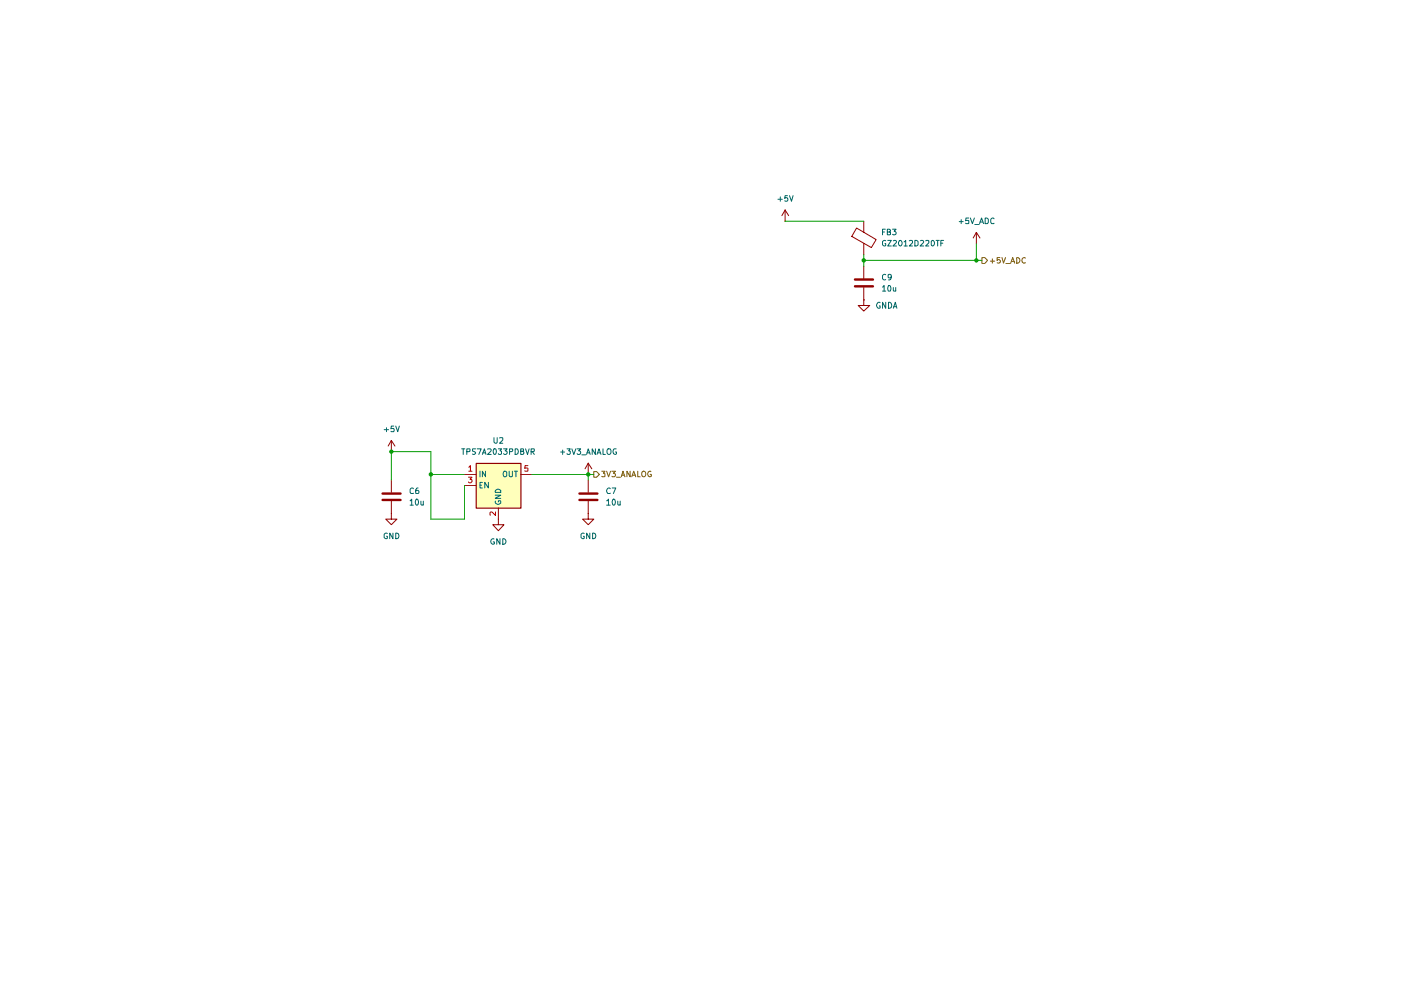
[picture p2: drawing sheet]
(kicad_sch
 (version 20260306)
 (generator "eeschema")
 (generator_version "10.0")
 (paper "A4")
 (lib_symbols
  (symbol "Device:C"
   (pin_numbers (hide yes))
   (pin_names
    (offset 0.254)) (exclude_from_sim no) (in_bom yes) (on_board yes)
   (in_pos_files yes)
   (duplicate_pin_numbers_are_jumpers no)
   (property "Reference" "C" (at 0.635 2.54 0) (show_name no) (do_not_autoplace no) (effects (font (size 1.27 1.27)) (justify left)))
   (property "Value" "C" (at 0.635 -2.54 0) (show_name no) (do_not_autoplace no) (effects (font (size 1.27 1.27)) (justify left)))
   (property "Footprint" "" (at 0.9652 -3.81 0) (show_name no) (do_not_autoplace no) (hide yes) (effects (font (size 1.27 1.27))))
   (property "Datasheet" "" (at 0 0 0) (show_name no) (do_not_autoplace no) (hide yes) (effects (font (size 1.27 1.27))))
   (property "Description" "Unpolarized capacitor" (at 0 0 0) (show_name no) (do_not_autoplace no) (hide yes) (effects (font (size 1.27 1.27))))
   (symbol "C_0_1"
    (polyline (pts (xy -2.032 0.762) (xy 2.032 0.762)) (stroke (width 0.508) (type default)) (fill (type none)))
    (polyline (pts (xy -2.032 -0.762) (xy 2.032 -0.762)) (stroke (width 0.508) (type default)) (fill (type none))))
   (symbol "C_1_1"
    (pin passive line (at 0 3.81 270) (length 2.794) (name "" (effects (font (size 1.27 1.27)))) (number "1" (effects (font (size 1.27 1.27)))))
    (pin passive line (at 0 -3.81 90) (length 2.794) (name "" (effects (font (size 1.27 1.27)))) (number "2" (effects (font (size 1.27 1.27))))))
   (embedded_fonts no))
  (symbol "Device:FerriteBead"
   (pin_numbers (hide yes))
   (pin_names
    (offset 0)) (exclude_from_sim no) (in_bom yes) (on_board yes)
   (in_pos_files yes)
   (duplicate_pin_numbers_are_jumpers no)
   (property "Reference" "FB" (at -3.81 0.635 90) (show_name no) (do_not_autoplace no) (effects (font (size 1.27 1.27))))
   (property "Value" "FerriteBead" (at 3.81 0 90) (show_name no) (do_not_autoplace no) (effects (font (size 1.27 1.27))))
   (property "Footprint" "" (at -1.778 0 90) (show_name no) (do_not_autoplace no) (hide yes) (effects (font (size 1.27 1.27))))
   (property "Datasheet" "" (at 0 0 0) (show_name no) (do_not_autoplace no) (hide yes) (effects (font (size 1.27 1.27))))
   (property "Description" "Ferrite bead" (at 0 0 0) (show_name no) (do_not_autoplace no) (hide yes) (effects (font (size 1.27 1.27))))
   (symbol "FerriteBead_0_1"
    (polyline (pts (xy -2.7686 0.4064) (xy -1.7018 2.2606) (xy 2.7686 -0.3048) (xy 1.6764 -2.159) (xy -2.7686 0.4064)) (stroke (width 0) (type default)) (fill (type none)))
    (polyline (pts (xy 0 1.27) (xy 0 1.2954)) (stroke (width 0) (type default)) (fill (type none)))
    (polyline (pts (xy 0 -1.27) (xy 0 -1.2192)) (stroke (width 0) (type default)) (fill (type none))))
   (symbol "FerriteBead_1_1"
    (pin passive line (at 0 3.81 270) (length 2.54) (name "" (effects (font (size 1.27 1.27)))) (number "1" (effects (font (size 1.27 1.27)))))
    (pin passive line (at 0 -3.81 90) (length 2.54) (name "" (effects (font (size 1.27 1.27)))) (number "2" (effects (font (size 1.27 1.27))))))
   (embedded_fonts no))
  (symbol "Regulator_Linear:TPS7A20xxxDBV" (exclude_from_sim no) (in_bom yes) (on_board yes)
   (in_pos_files yes)
   (duplicate_pin_numbers_are_jumpers no)
   (property "Reference" "U" (at -3.81 6.35 0) (show_name no) (do_not_autoplace no) (effects (font (size 1.27 1.27))))
   (property "Value" "TPS7A20xxxDBV" (at 6.35 6.35 0) (show_name no) (do_not_autoplace no) (effects (font (size 1.27 1.27))))
   (property "Footprint" "Package_TO_SOT_SMD:SOT-23-5" (at 0 8.89 0) (show_name no) (do_not_autoplace no) (hide yes) (effects (font (size 1.27 1.27))))
   (property "Datasheet" "https://www.ti.com/lit/ds/symlink/tps7a20.pdf" (at 0 12.7 0) (show_name no) (do_not_autoplace no) (hide yes) (effects (font (size 1.27 1.27))))
   (property "Description" "300 mA Low Dropout Voltage Regulator, Fixed Output, 1.6..6.0Vin, Low-Noise (7μV RMS), 6.5μA IQ LDO, SOT-23" (at 0 0 0) (show_name no) (do_not_autoplace no) (hide yes) (effects (font (size 1.27 1.27))))
   (symbol "TPS7A20xxxDBV_0_1"
    (rectangle (start -5.08 -5.08) (end 5.08 5.08) (stroke (width 0.254) (type default)) (fill (type background)))
    (pin power_in line (at -7.62 2.54 0) (length 2.54) (name "IN" (effects (font (size 1.27 1.27)))) (number "1" (effects (font (size 1.27 1.27)))))
    (pin power_in line (at 0 -7.62 90) (length 2.54) (name "GND" (effects (font (size 1.27 1.27)))) (number "2" (effects (font (size 1.27 1.27)))))
    (pin input line (at -7.62 0 0) (length 2.54) (name "EN" (effects (font (size 1.27 1.27)))) (number "3" (effects (font (size 1.27 1.27)))))
    (pin no_connect line (at 5.08 0 180) (length 2.54) (hide yes) (name "NC" (effects (font (size 1.27 1.27)))) (number "4" (effects (font (size 1.27 1.27)))))
    (pin power_out line (at 7.62 2.54 180) (length 2.54) (name "OUT" (effects (font (size 1.27 1.27)))) (number "5" (effects (font (size 1.27 1.27))))))
   (embedded_fonts no))
  (symbol "power:+5V"
   (power global)
   (pin_numbers (hide yes))
   (pin_names
    (offset 0) (hide yes)) (exclude_from_sim no) (in_bom yes) (on_board yes)
   (in_pos_files yes)
   (duplicate_pin_numbers_are_jumpers no)
   (property "Reference" "#PWR" (at 0 -3.81 0) (show_name no) (do_not_autoplace no) (hide yes) (effects (font (size 1.27 1.27))))
   (property "Value" "+5V" (at 0 3.556 0) (show_name no) (do_not_autoplace no) (effects (font (size 1.27 1.27))))
   (property "Footprint" "" (at 0 0 0) (show_name no) (do_not_autoplace no) (hide yes) (effects (font (size 1.27 1.27))))
   (property "Datasheet" "" (at 0 0 0) (show_name no) (do_not_autoplace no) (hide yes) (effects (font (size 1.27 1.27))))
   (property "Description" "Power symbol creates a global label with name \"+5V\"" (at 0 0 0) (show_name no) (do_not_autoplace no) (hide yes) (effects (font (size 1.27 1.27))))
   (symbol "+5V_0_1"
    (polyline (pts (xy -0.762 1.27) (xy 0 2.54)) (stroke (width 0) (type default)) (fill (type none)))
    (polyline (pts (xy 0 2.54) (xy 0.762 1.27)) (stroke (width 0) (type default)) (fill (type none)))
    (polyline (pts (xy 0 0) (xy 0 2.54)) (stroke (width 0) (type default)) (fill (type none))))
   (symbol "+5V_1_1"
    (pin power_in line (at 0 0 90) (length 0) (name "" (effects (font (size 1.27 1.27)))) (number "1" (effects (font (size 1.27 1.27))))))
   (embedded_fonts no))
  (symbol "power:GND"
   (power global)
   (pin_numbers (hide yes))
   (pin_names
    (offset 0) (hide yes)) (exclude_from_sim no) (in_bom yes) (on_board yes)
   (in_pos_files yes)
   (duplicate_pin_numbers_are_jumpers no)
   (property "Reference" "#PWR" (at 0 -6.35 0) (show_name no) (do_not_autoplace no) (hide yes) (effects (font (size 1.27 1.27))))
   (property "Value" "GND" (at 0 -3.81 0) (show_name no) (do_not_autoplace no) (effects (font (size 1.27 1.27))))
   (property "Footprint" "" (at 0 0 0) (show_name no) (do_not_autoplace no) (hide yes) (effects (font (size 1.27 1.27))))
   (property "Datasheet" "" (at 0 0 0) (show_name no) (do_not_autoplace no) (hide yes) (effects (font (size 1.27 1.27))))
   (property "Description" "Power symbol creates a global label with name \"GND\" , ground" (at 0 0 0) (show_name no) (do_not_autoplace no) (hide yes) (effects (font (size 1.27 1.27))))
   (symbol "GND_0_1"
    (polyline (pts (xy 0 0) (xy 0 -1.27) (xy 1.27 -1.27) (xy 0 -2.54) (xy -1.27 -1.27) (xy 0 -1.27)) (stroke (width 0) (type default)) (fill (type none))))
   (symbol "GND_1_1"
    (pin power_in line (at 0 0 270) (length 0) (name "" (effects (font (size 1.27 1.27)))) (number "1" (effects (font (size 1.27 1.27))))))
   (embedded_fonts no)))
 (junction
  (at 78.74 95.25)
  (diameter 0)
  (color 0 0 0 0))
 (junction
  (at 123.19 100.33)
  (diameter 0)
  (color 0 0 0 0))
 (junction
  (at 210.82 52.07)
  (diameter 0)
  (color 0 0 0 0))
 (junction
  (at 87.63 100.33)
  (diameter 0)
  (color 0 0 0 0))
 (junction
  (at 185.42 52.07)
  (diameter 0)
  (color 0 0 0 0))
 (wire
  (pts (xy 123.19 101.6) (xy 123.19 100.33))
  (stroke (width 0) (type default)))
 (wire
  (pts (xy 124.46 100.33) (xy 123.19 100.33))
  (stroke (width 0) (type default)))
 (wire
  (pts (xy 210.82 48.26) (xy 210.82 52.07))
  (stroke (width 0) (type default)))
 (wire
  (pts (xy 87.63 95.25) (xy 87.63 100.33))
  (stroke (width 0) (type default)))
 (wire
  (pts (xy 95.25 102.87) (xy 95.25 110.49))
  (stroke (width 0) (type default)))
 (wire
  (pts (xy 167.64 43.18) (xy 185.42 43.18))
  (stroke (width 0) (type default)))
 (wire
  (pts (xy 110.49 100.33) (xy 123.19 100.33))
  (stroke (width 0) (type default)))
 (wire
  (pts (xy 185.42 52.07) (xy 210.82 52.07))
  (stroke (width 0) (type default)))
 (wire
  (pts (xy 95.25 100.33) (xy 87.63 100.33))
  (stroke (width 0) (type default)))
 (wire
  (pts (xy 210.82 52.07) (xy 212.09 52.07))
  (stroke (width 0) (type default)))
 (wire
  (pts (xy 78.74 95.25) (xy 78.74 101.6))
  (stroke (width 0) (type default)))
 (wire
  (pts (xy 87.63 100.33) (xy 87.63 110.49))
  (stroke (width 0) (type default)))
 (wire
  (pts (xy 78.74 95.25) (xy 87.63 95.25))
  (stroke (width 0) (type default)))
 (wire
  (pts (xy 185.42 50.8) (xy 185.42 52.07))
  (stroke (width 0) (type default)))
 (wire
  (pts (xy 185.42 52.07) (xy 185.42 53.34))
  (stroke (width 0) (type default)))
 (wire
  (pts (xy 87.63 110.49) (xy 95.25 110.49))
  (stroke (width 0) (type default)))
 (hierarchical_label "+5V_ADC"
  (shape output)
  (at 212.09 52.07 0)
  (effects (font (size 1.27 1.27)) (justify left)))
 (hierarchical_label "3V3_ANALOG"
  (shape output)
  (at 124.46 100.33 0)
  (effects (font (size 1.27 1.27)) (justify left)))
 (symbol
  (lib_id "power:GND")
  (at 102.87 110.49 0)
  (unit 1)
  (body_style 1)
  (exclude_from_sim no)
  (in_bom yes)
  (on_board yes)
  (in_pos_files yes)
  (dnp no)
  (fields_autoplaced yes)
  (property "Reference" "#PWR010" (at 102.87 116.84 0) (hide yes) (show_name no) (do_not_autoplace no) (effects (font (size 1.27 1.27))))
  (property "Value" "GND" (at 102.87 115.57 0) (show_name no) (do_not_autoplace no) (effects (font (size 1.27 1.27))))
  (property "Footprint" "" (at 102.87 110.49 0) (hide yes) (show_name no) (do_not_autoplace no) (effects (font (size 1.27 1.27))))
  (property "Datasheet" "" (at 102.87 110.49 0) (hide yes) (show_name no) (do_not_autoplace no) (effects (font (size 1.27 1.27))))
  (property "Description" "Power symbol creates a global label with name \"GND\" , ground" (at 102.87 110.49 0) (hide yes) (show_name no) (do_not_autoplace no) (effects (font (size 1.27 1.27))))
  (pin "1"))
 (symbol
  (lib_id "power:+5V")
  (at 210.82 48.26 0)
  (unit 1)
  (body_style 1)
  (exclude_from_sim no)
  (in_bom yes)
  (on_board yes)
  (in_pos_files yes)
  (dnp no)
  (fields_autoplaced yes)
  (property "Reference" "#PWR096" (at 210.82 52.07 0) (hide yes) (show_name no) (do_not_autoplace no) (effects (font (size 1.27 1.27))))
  (property "Value" "+5V_ADC" (at 210.82 43.18 0) (show_name no) (do_not_autoplace no) (effects (font (size 1.27 1.27))))
  (property "Footprint" "" (at 210.82 48.26 0) (hide yes) (show_name no) (do_not_autoplace no) (effects (font (size 1.27 1.27))))
  (property "Datasheet" "" (at 210.82 48.26 0) (hide yes) (show_name no) (do_not_autoplace no) (effects (font (size 1.27 1.27))))
  (property "Description" "Power symbol creates a global label with name \"+5V\"" (at 210.82 48.26 0) (hide yes) (show_name no) (do_not_autoplace no) (effects (font (size 1.27 1.27))))
  (pin "1"))
 (symbol
  (lib_id "Regulator_Linear:TPS7A20xxxDBV")
  (at 102.87 102.87 0)
  (unit 1)
  (body_style 1)
  (exclude_from_sim no)
  (in_bom yes)
  (on_board yes)
  (in_pos_files yes)
  (dnp no)
  (fields_autoplaced yes)
  (property "Reference" "U2" (at 102.87 92.71 0) (show_name no) (do_not_autoplace no) (effects (font (size 1.27 1.27))))
  (property "Value" "TPS7A2033PDBVR" (at 102.87 95.25 0) (show_name no) (do_not_autoplace no) (effects (font (size 1.27 1.27))))
  (property "Footprint" "Package_TO_SOT_SMD:SOT-23-5" (at 102.87 93.98 0) (hide yes) (show_name no) (do_not_autoplace no) (effects (font (size 1.27 1.27))))
  (property "Datasheet" "https://www.ti.com/lit/ds/symlink/tps7a20.pdf" (at 102.87 90.17 0) (hide yes) (show_name no) (do_not_autoplace no) (effects (font (size 1.27 1.27))))
  (property "Description" "300 mA Low Dropout Voltage Regulator, Fixed Output, 1.6..6.0Vin, Low-Noise (7μV RMS), 6.5μA IQ LDO, SOT-23" (at 102.87 102.87 0) (hide yes) (show_name no) (do_not_autoplace no) (effects (font (size 1.27 1.27))))
  (pin "2")
  (pin "3")
  (pin "4")
  (pin "5")
  (pin "1"))
 (symbol
  (lib_id "Device:FerriteBead")
  (at 185.42 46.99 0)
  (unit 1)
  (body_style 1)
  (exclude_from_sim no)
  (in_bom yes)
  (on_board yes)
  (in_pos_files yes)
  (dnp no)
  (fields_autoplaced yes)
  (property "Reference" "FB3" (at 189.23 45.6691 0) (show_name no) (do_not_autoplace no) (effects (font (size 1.27 1.27)) (justify left)))
  (property "Value" "GZ2012D220TF" (at 189.23 48.2091 0) (show_name no) (do_not_autoplace no) (effects (font (size 1.27 1.27)) (justify left)))
  (property "Footprint" "Inductor_SMD:L_0805_2012Metric" (at 183.642 46.99 90) (hide yes) (show_name no) (do_not_autoplace no) (effects (font (size 1.27 1.27))))
  (property "Datasheet" "" (at 185.42 46.99 0) (hide yes) (show_name no) (do_not_autoplace no) (effects (font (size 1.27 1.27))))
  (property "Description" "BLM21AG601SN1" (at 185.42 46.99 0) (hide yes) (show_name no) (do_not_autoplace no) (effects (font (size 1.27 1.27))))
  (pin "2")
  (pin "1"))
 (symbol
  (lib_id "power:+5V")
  (at 78.74 95.25 0)
  (unit 1)
  (body_style 1)
  (exclude_from_sim no)
  (in_bom yes)
  (on_board yes)
  (in_pos_files yes)
  (dnp no)
  (fields_autoplaced yes)
  (property "Reference" "#PWR05" (at 78.74 99.06 0) (hide yes) (show_name no) (do_not_autoplace no) (effects (font (size 1.27 1.27))))
  (property "Value" "+5V" (at 78.74 90.17 0) (show_name no) (do_not_autoplace no) (effects (font (size 1.27 1.27))))
  (property "Footprint" "" (at 78.74 95.25 0) (hide yes) (show_name no) (do_not_autoplace no) (effects (font (size 1.27 1.27))))
  (property "Datasheet" "" (at 78.74 95.25 0) (hide yes) (show_name no) (do_not_autoplace no) (effects (font (size 1.27 1.27))))
  (property "Description" "Power symbol creates a global label with name \"+5V\"" (at 78.74 95.25 0) (hide yes) (show_name no) (do_not_autoplace no) (effects (font (size 1.27 1.27))))
  (pin "1"))
 (symbol
  (lib_id "power:GND")
  (at 123.19 109.22 0)
  (unit 1)
  (body_style 1)
  (exclude_from_sim no)
  (in_bom yes)
  (on_board yes)
  (in_pos_files yes)
  (dnp no)
  (fields_autoplaced yes)
  (property "Reference" "#PWR013" (at 123.19 115.57 0) (hide yes) (show_name no) (do_not_autoplace no) (effects (font (size 1.27 1.27))))
  (property "Value" "GND" (at 123.19 114.3 0) (show_name no) (do_not_autoplace no) (effects (font (size 1.27 1.27))))
  (property "Footprint" "" (at 123.19 109.22 0) (hide yes) (show_name no) (do_not_autoplace no) (effects (font (size 1.27 1.27))))
  (property "Datasheet" "" (at 123.19 109.22 0) (hide yes) (show_name no) (do_not_autoplace no) (effects (font (size 1.27 1.27))))
  (property "Description" "Power symbol creates a global label with name \"GND\" , ground" (at 123.19 109.22 0) (hide yes) (show_name no) (do_not_autoplace no) (effects (font (size 1.27 1.27))))
  (pin "1"))
 (symbol
  (lib_id "Device:C")
  (at 78.74 105.41 0)
  (unit 1)
  (body_style 1)
  (exclude_from_sim no)
  (in_bom yes)
  (on_board yes)
  (in_pos_files yes)
  (dnp no)
  (fields_autoplaced yes)
  (property "Reference" "C6" (at 82.55 104.1399 0) (show_name no) (do_not_autoplace no) (effects (font (size 1.27 1.27)) (justify left)))
  (property "Value" "10u" (at 82.55 106.6799 0) (show_name no) (do_not_autoplace no) (effects (font (size 1.27 1.27)) (justify left)))
  (property "Footprint" "Capacitor_SMD:C_0603_1608Metric_Pad1.08x0.95mm_HandSolder" (at 79.7052 109.22 0) (hide yes) (show_name no) (do_not_autoplace no) (effects (font (size 1.27 1.27))))
  (property "Datasheet" "" (at 78.74 105.41 0) (hide yes) (show_name no) (do_not_autoplace no) (effects (font (size 1.27 1.27))))
  (property "Description" "Unpolarized capacitor" (at 78.74 105.41 0) (hide yes) (show_name no) (do_not_autoplace no) (effects (font (size 1.27 1.27))))
  (pin "1")
  (pin "2"))
 (symbol
  (lib_id "Device:C")
  (at 123.19 105.41 0)
  (unit 1)
  (body_style 1)
  (exclude_from_sim no)
  (in_bom yes)
  (on_board yes)
  (in_pos_files yes)
  (dnp no)
  (fields_autoplaced yes)
  (property "Reference" "C7" (at 127 104.1399 0) (show_name no) (do_not_autoplace no) (effects (font (size 1.27 1.27)) (justify left)))
  (property "Value" "10u" (at 127 106.6799 0) (show_name no) (do_not_autoplace no) (effects (font (size 1.27 1.27)) (justify left)))
  (property "Footprint" "Capacitor_SMD:C_0603_1608Metric_Pad1.08x0.95mm_HandSolder" (at 124.1552 109.22 0) (hide yes) (show_name no) (do_not_autoplace no) (effects (font (size 1.27 1.27))))
  (property "Datasheet" "" (at 123.19 105.41 0) (hide yes) (show_name no) (do_not_autoplace no) (effects (font (size 1.27 1.27))))
  (property "Description" "Unpolarized capacitor" (at 123.19 105.41 0) (hide yes) (show_name no) (do_not_autoplace no) (effects (font (size 1.27 1.27))))
  (pin "1")
  (pin "2"))
 (symbol
  (lib_id "power:+5V")
  (at 123.19 100.33 0)
  (unit 1)
  (body_style 1)
  (exclude_from_sim no)
  (in_bom yes)
  (on_board yes)
  (in_pos_files yes)
  (dnp no)
  (fields_autoplaced yes)
  (property "Reference" "#PWR014" (at 123.19 104.14 0) (hide yes) (show_name no) (do_not_autoplace no) (effects (font (size 1.27 1.27))))
  (property "Value" "+3V3_ANALOG" (at 123.19 95.25 0) (show_name no) (do_not_autoplace no) (effects (font (size 1.27 1.27))))
  (property "Footprint" "" (at 123.19 100.33 0) (hide yes) (show_name no) (do_not_autoplace no) (effects (font (size 1.27 1.27))))
  (property "Datasheet" "" (at 123.19 100.33 0) (hide yes) (show_name no) (do_not_autoplace no) (effects (font (size 1.27 1.27))))
  (property "Description" "Power symbol creates a global label with name \"+5V\"" (at 123.19 100.33 0) (hide yes) (show_name no) (do_not_autoplace no) (effects (font (size 1.27 1.27))))
  (pin "1"))
 (symbol
  (lib_id "power:GND")
  (at 185.42 60.96 0)
  (unit 1)
  (body_style 1)
  (exclude_from_sim no)
  (in_bom yes)
  (on_board yes)
  (in_pos_files yes)
  (dnp no)
  (fields_autoplaced yes)
  (property "Reference" "#PWR095" (at 185.42 67.31 0) (hide yes) (show_name no) (do_not_autoplace no) (effects (font (size 1.27 1.27))))
  (property "Value" "GNDA" (at 187.96 62.2299 0) (show_name no) (do_not_autoplace no) (effects (font (size 1.27 1.27)) (justify left)))
  (property "Footprint" "" (at 185.42 60.96 0) (hide yes) (show_name no) (do_not_autoplace no) (effects (font (size 1.27 1.27))))
  (property "Datasheet" "" (at 185.42 60.96 0) (hide yes) (show_name no) (do_not_autoplace no) (effects (font (size 1.27 1.27))))
  (property "Description" "Power symbol creates a global label with name \"GND\" , ground" (at 185.42 60.96 0) (hide yes) (show_name no) (do_not_autoplace no) (effects (font (size 1.27 1.27))))
  (pin "1"))
 (symbol
  (lib_id "power:GND")
  (at 78.74 109.22 0)
  (unit 1)
  (body_style 1)
  (exclude_from_sim no)
  (in_bom yes)
  (on_board yes)
  (in_pos_files yes)
  (dnp no)
  (fields_autoplaced yes)
  (property "Reference" "#PWR012" (at 78.74 115.57 0) (hide yes) (show_name no) (do_not_autoplace no) (effects (font (size 1.27 1.27))))
  (property "Value" "GND" (at 78.74 114.3 0) (show_name no) (do_not_autoplace no) (effects (font (size 1.27 1.27))))
  (property "Footprint" "" (at 78.74 109.22 0) (hide yes) (show_name no) (do_not_autoplace no) (effects (font (size 1.27 1.27))))
  (property "Datasheet" "" (at 78.74 109.22 0) (hide yes) (show_name no) (do_not_autoplace no) (effects (font (size 1.27 1.27))))
  (property "Description" "Power symbol creates a global label with name \"GND\" , ground" (at 78.74 109.22 0) (hide yes) (show_name no) (do_not_autoplace no) (effects (font (size 1.27 1.27))))
  (pin "1"))
 (symbol
  (lib_id "Device:C")
  (at 185.42 57.15 0)
  (unit 1)
  (body_style 1)
  (exclude_from_sim no)
  (in_bom yes)
  (on_board yes)
  (in_pos_files yes)
  (dnp no)
  (fields_autoplaced yes)
  (property "Reference" "C9" (at 189.23 55.8799 0) (show_name no) (do_not_autoplace no) (effects (font (size 1.27 1.27)) (justify left)))
  (property "Value" "10u" (at 189.23 58.4199 0) (show_name no) (do_not_autoplace no) (effects (font (size 1.27 1.27)) (justify left)))
  (property "Footprint" "Capacitor_SMD:C_0603_1608Metric_Pad1.08x0.95mm_HandSolder" (at 186.3852 60.96 0) (hide yes) (show_name no) (do_not_autoplace no) (effects (font (size 1.27 1.27))))
  (property "Datasheet" "" (at 185.42 57.15 0) (hide yes) (show_name no) (do_not_autoplace no) (effects (font (size 1.27 1.27))))
  (property "Description" "Unpolarized capacitor" (at 185.42 57.15 0) (hide yes) (show_name no) (do_not_autoplace no) (effects (font (size 1.27 1.27))))
  (pin "1")
  (pin "2"))
 (symbol
  (lib_id "power:+5V")
  (at 167.64 43.18 0)
  (unit 1)
  (body_style 1)
  (exclude_from_sim no)
  (in_bom yes)
  (on_board yes)
  (in_pos_files yes)
  (dnp no)
  (fields_autoplaced yes)
  (property "Reference" "#PWR011" (at 167.64 46.99 0) (hide yes) (show_name no) (do_not_autoplace no) (effects (font (size 1.27 1.27))))
  (property "Value" "+5V" (at 167.64 38.1 0) (show_name no) (do_not_autoplace no) (effects (font (size 1.27 1.27))))
  (property "Footprint" "" (at 167.64 43.18 0) (hide yes) (show_name no) (do_not_autoplace no) (effects (font (size 1.27 1.27))))
  (property "Datasheet" "" (at 167.64 43.18 0) (hide yes) (show_name no) (do_not_autoplace no) (effects (font (size 1.27 1.27))))
  (property "Description" "Power symbol creates a global label with name \"+5V\"" (at 167.64 43.18 0) (hide yes) (show_name no) (do_not_autoplace no) (effects (font (size 1.27 1.27))))
  (pin "1")))
